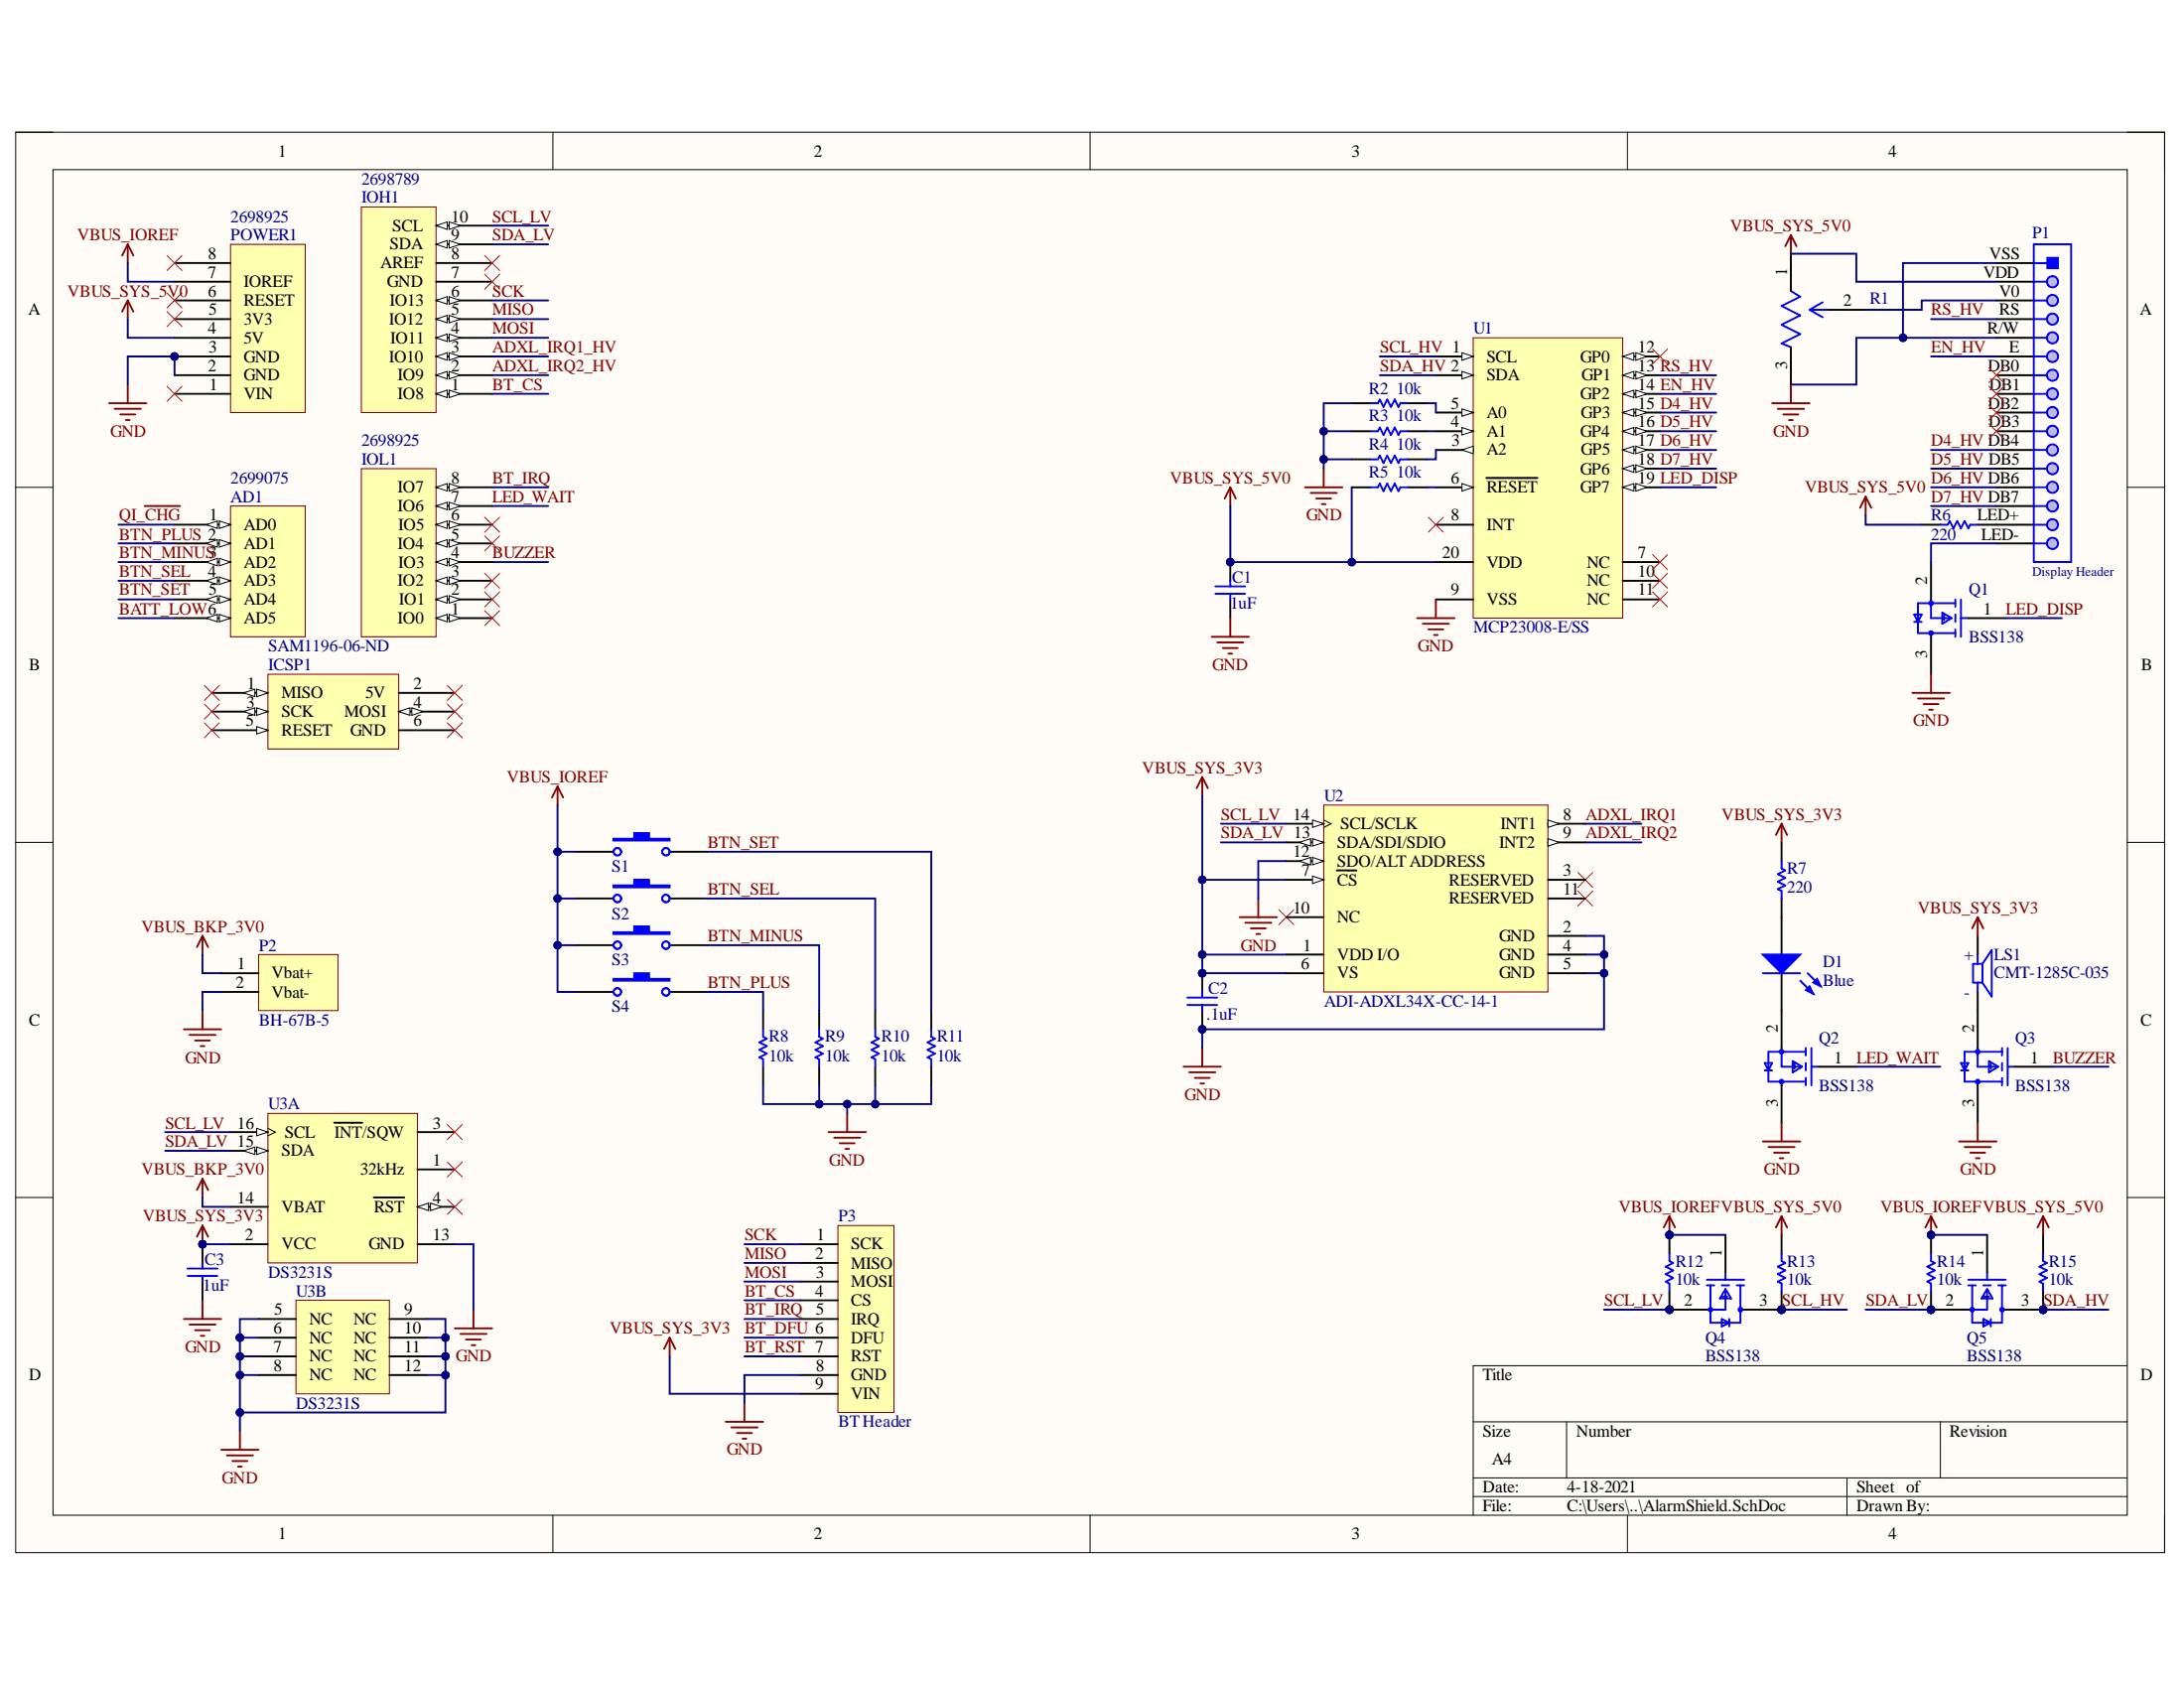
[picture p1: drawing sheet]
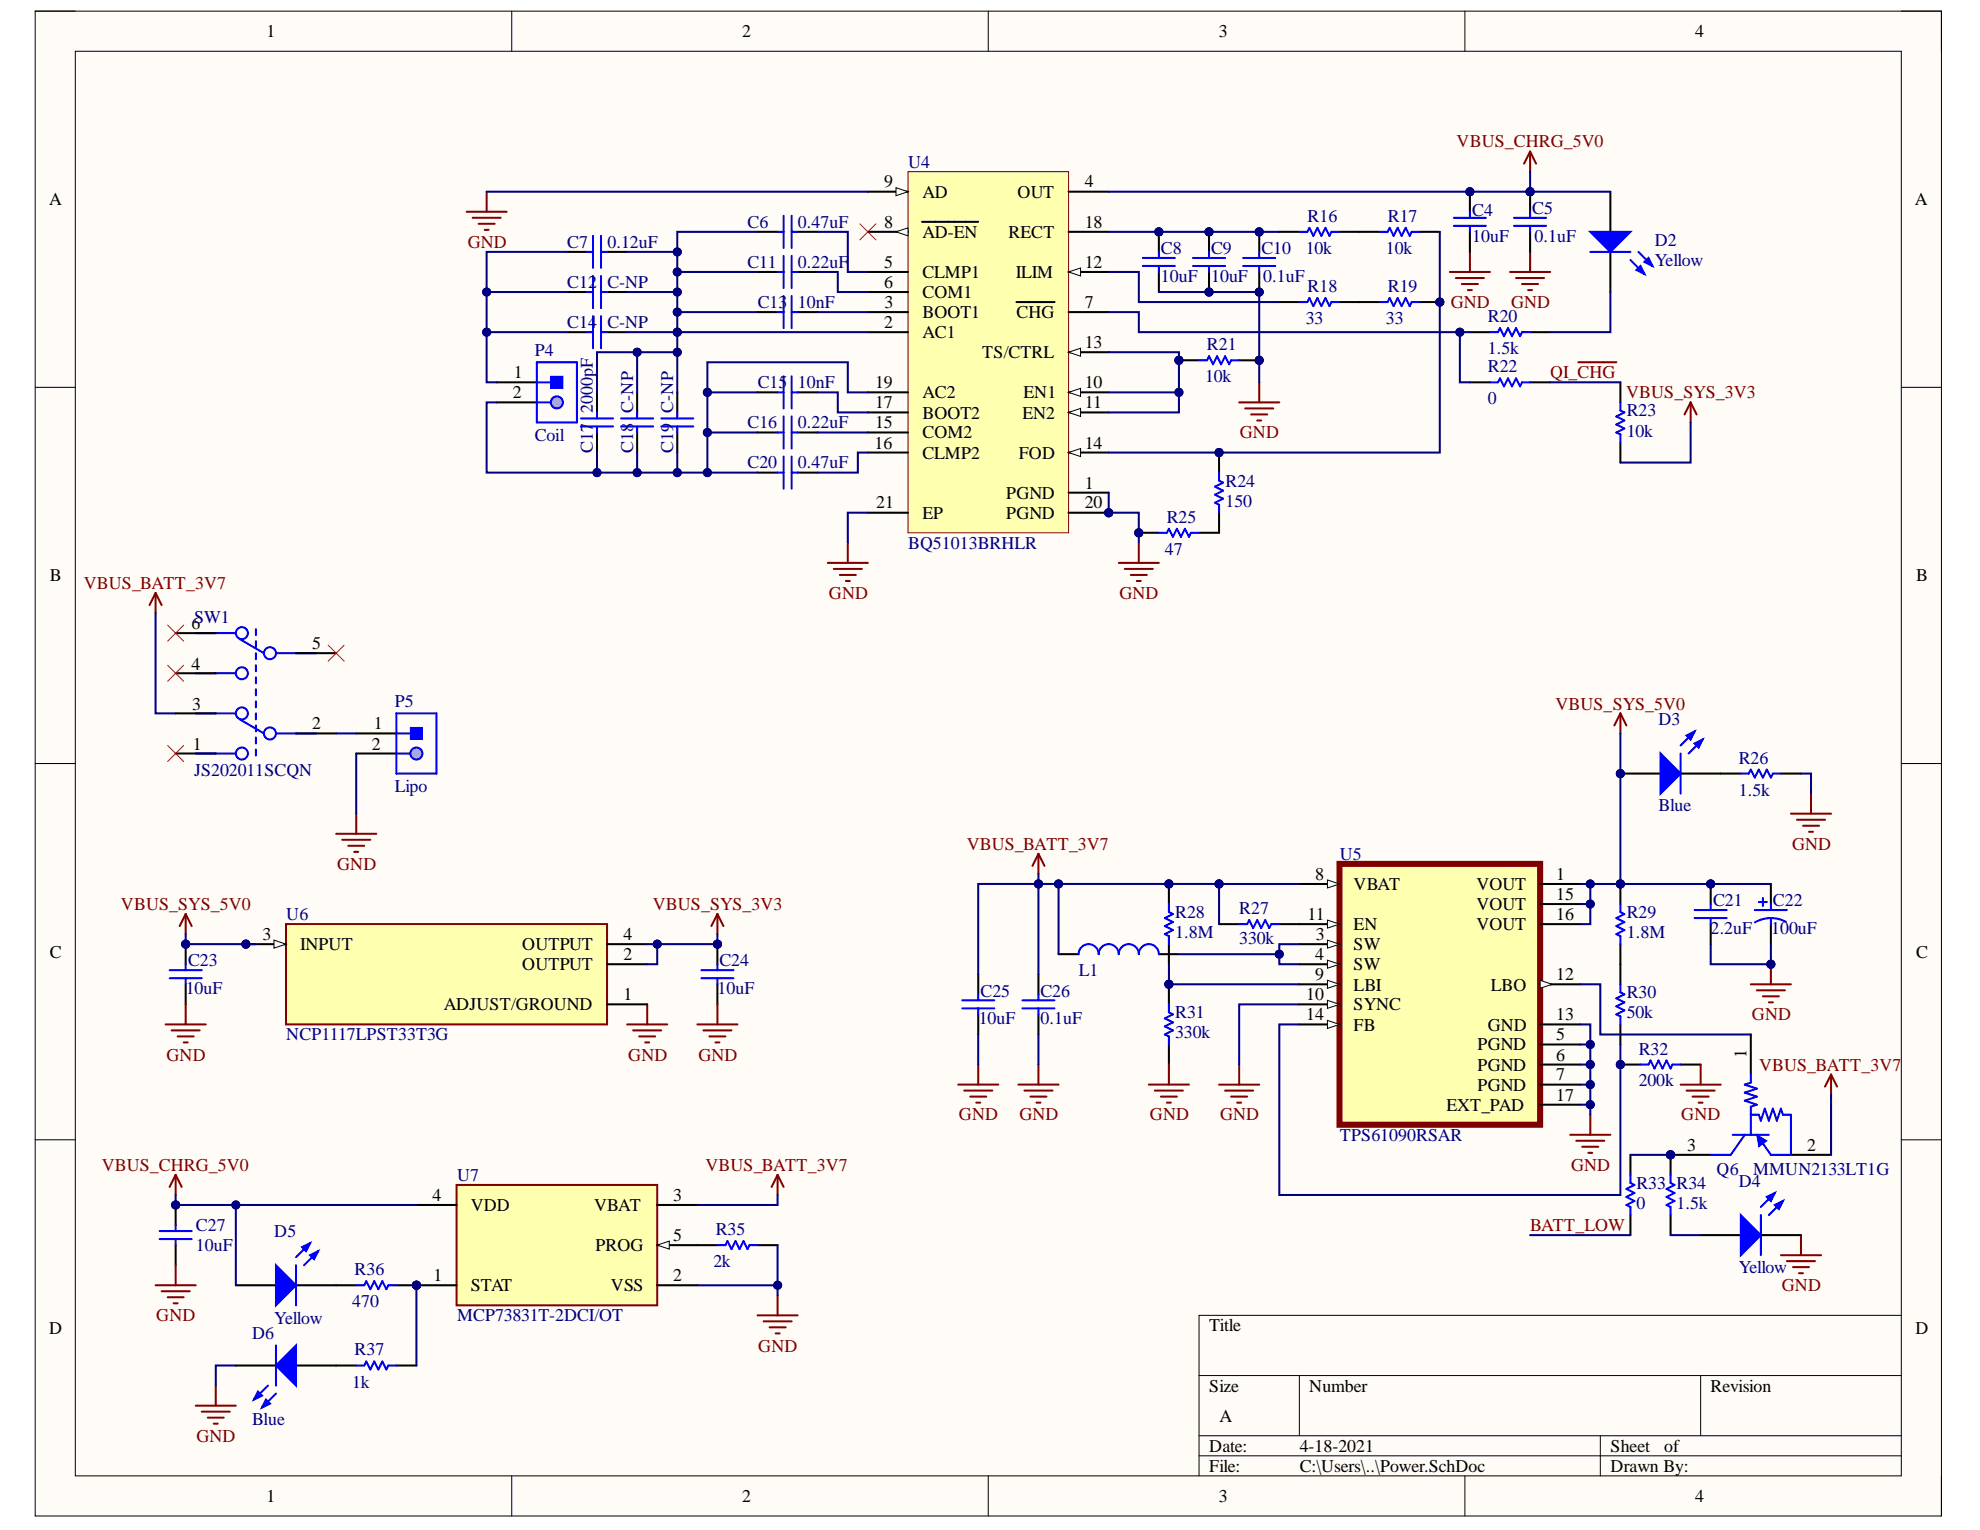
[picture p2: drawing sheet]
# Altium project AlarmShield.PrjPcb
2 sheets, 100 parts. Net scope: global (net labels, ports and power ports of the same name join across sheets).
Board file: AlarmShield.PcbDoc
Sheets:
  AlarmShield.SchDoc
  Power.SchDoc

## Sheet AlarmShield.SchDoc
size A4

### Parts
AD1  Supplier Part Number 4: 2699075  [Header 6x1 8.5mm]  (hidden comment: AD)
C1  1uF  [0805]
C2  .1uF  [0805]
C3  1uF  [0805]
D1  Blue  [1206_A_LED]
ICSP1  Supplier Part Number 5: SAM1196-06-ND  [ICSP]  (hidden comment: ICSP)
IOH1  Supplier Part Number 3: 2698789  [Header 10x1 8.5mm]  (hidden comment: IOH)
IOL1  Supplier Part Number 4: 2698925  [Header 8x1 8.5mm]  (hidden comment: IOL)
LS1  CMT-1285C-035  [CUI_CMT-1285C-035]
P1  Display Header  [61301611121]
P2  BH-67B-5  [PCBComponent_1]
P3  BT Header  [HDR1X9]
POWER1  Supplier Part Number 4: 2698925  [Header 8x1 8.5mm]  (hidden comment: POWER_UNO)
Q1  BSS138  [FP-318-08-IPC_B]
Q2  BSS138  [FP-318-08-IPC_B]
Q3  BSS138  [FP-318-08-IPC_B]
Q4  BSS138  [FP-318-08-IPC_B]
Q5  BSS138  [FP-318-08-IPC_B]
R1  100k  [FP-3386T-MFG]  (value not drawn)
R2  10k  [0805_RES_HD]
R3  10k  [0805_RES_HD]
R4  10k  [0805_RES_HD]
R5  10k  [0805_RES_HD]
R6  220  [0805_RES_HD]
R7  220  [0805_RES_HD]
R8  10k  [0805_RES_HD]
R9  10k  [0805_RES_HD]
R10  10k  [0805_RES_HD]
R11  10k  [0805_RES_HD]
R12  10k  [0805_RES_HD]
R13  10k  [0805_RES_HD]
R14  10k  [0805_RES_HD]
R15  10k  [0805_RES_HD]
S1  KSC221J  [ITT Cannon KSC2 Series]  (value not drawn)
S2  KSC221J  [ITT Cannon KSC2 Series]  (value not drawn)
S3  KSC221J  [ITT Cannon KSC2 Series]  (value not drawn)
S4  KSC221J  [ITT Cannon KSC2 Series]  (value not drawn)
U1  MCP23008-E/SS  [SSOP-SS20_N]
U2  ADI-ADXL34X-CC-14-1  [ADXL]
U3  DS3231S  [W16-H2_L]  (parts A,B of 2)

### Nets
GND: C1.2 C2.2 C3.2 P1.R/W P1.VSS P2.2(Vbat-) P3.8(GND) POWER1.2(GND) POWER1.3(GND) Q1.3(D) Q2.3(D) Q3.3(D) R1.3(CW) R2.2 R3.2 R4.2 R8.1 R9.1 R10.1 R11.1 U1.9(VSS) U2.2(GND) U2.4(GND) U2.5(GND) U2.12(SDO/ALT_ADDRESS) U3.5(NC) U3.6(NC) U3.7(NC) U3.8(NC) U3.9(NC) U3.10(NC) U3.11(NC) U3.12(NC) U3.13(GND)
VBUS_BKP_3V0: P2.1(Vbat+) U3.14(VBAT)
VBUS_IOREF: POWER1.7(IOREF) Q4.1(G) Q5.1(G) R12.1 R14.1 S1.1 S2.1 S3.1 S4.1
VBUS_SYS_3V3: C2.1 C3.1 LS1.P P3.9(VIN) R7.2 U2.1(VDD_I/O) U2.6(VS) U2.7(~{CS}) U3.2(VCC)
VBUS_SYS_5V0: C1.1 P1.VDD POWER1.4(5V) R1.1(CCW) R5.2 R6.1 R13.1 R15.1 U1.20(VDD)
ADXL_IRQ1: U2.8(INT1)
ADXL_IRQ1_HV: IOH1.3(IO10)
ADXL_IRQ2: U2.9(INT2)
ADXL_IRQ2_HV: IOH1.2(IO9)
BATT_LOW: AD1.6(AD5)
BT_CS: IOH1.1(IO8) P3.4(CS)
BT_DFU: P3.6(DFU)
BT_IRQ: IOL1.8(IO7) P3.5(IRQ)
BT_RST: P3.7(RST)
BTN_MINUS: AD1.3(AD2) R9.2 S3.2
BTN_PLUS: AD1.2(AD1) R8.2 S4.2
BTN_SEL: AD1.4(AD3) R10.2 S2.2
BTN_SET: AD1.5(AD4) R11.2 S1.2
BUZZER: IOL1.4(IO3) Q3.1(G)
D4_HV: P1.DB4 U1.15(GP3)
D5_HV: P1.DB5 U1.16(GP4)
D6_HV: P1.DB6 U1.17(GP5)
D7_HV: P1.DB7 U1.18(GP6)
EN_HV: P1.E U1.14(GP2)
LED_DISP: Q1.1(G) U1.19(GP7)
LED_WAIT: IOL1.7(IO6) Q2.1(G)
MISO: IOH1.5(IO12) P3.2(MISO)
MOSI: IOH1.4(IO11) P3.3(MOSI)
QI_~{CHG}: AD1.1(AD0)
RS_HV: P1.RS U1.13(GP1)
SCK: IOH1.6(IO13) P3.1(SCK)
SCL_HV: Q4.3(D) R13.2 U1.1(SCL)
SCL_LV: IOH1.10(SCL) Q4.2(S) R12.2 U2.14(SCL/SCLK) U3.16(SCL)
SDA_HV: Q5.3(D) R15.2 U1.2(SDA)
SDA_LV: IOH1.9(SDA) Q5.2(S) R14.2 U2.13(SDA/SDI/SDIO) U3.15(SDA)
NetD1_1: D1.1(K) Q2.2(S)
NetD1_2: D1.2(A) R7.1
NetLS1_N: LS1.N Q3.2(S)
NetP1_LED+: P1.LED+ R6.2
NetP1_LED-: P1.LED- Q1.2(S)
NetP1_V0: P1.V0 R1.2(WIPER)
NetR2_1: R2.1 U1.5(A0)
NetR3_1: R3.1 U1.4(A1)
NetR4_1: R4.1 U1.3(A2)
NetR5_1: R5.1 U1.6(~{RESET})

Not connected (* = marked no-connect by the designer): ICSP1 1(MISO)* 2(5V)* 3(SCK)* 4(MOSI)* 5(RESET)* 6(GND)*; IOH1 7(GND)* 8(AREF)*; IOL1 1(IO0)* 2(IO1)* 3(IO2)* 5(IO4)* 6(IO5)*; P1 DB0(7)* DB1(8)* DB2(9)* DB3(10)*; POWER1 1(VIN)* 5(3V3)* 6(RESET)* 8*; U1 7(NC)* 8(INT)* 10(NC)* 11(NC)* 12(GP0)*; U2 3(RESERVED)* 10(NC)* 11(RESERVED)*; U3 1(32kHz)* 3(~{INT}/SQW)* 4(~{RST})*

## Sheet Power.SchDoc
size A

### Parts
C4  10uF  [0603]
C5  0.1uF  [0603]
C6  0.47uF  [0603]
C7  0.12uF  [0603]
C8  10uF  [0603]
C9  10uF  [0603]
C10  0.1uF  [0603]
C11  0.22uF  [0603]
C12  C-NP  [0603]
C13  10nF  [0603]
C14  C-NP  [0603]
C15  10nF  [0603]
C16  0.22uF  [0603]
C17  2000pF  [0603]
C18  C-NP  [0603]
C19  C-NP  [0603]
C20  0.47uF  [0603]
C21  2.2uF  [0805]
C22  100uF  [PNSC-FP-V-C_V]
C23  10uF  [0805]
C24  10uF  [0805]
C25  10uF  [0805]
C26  0.1uF  [0805]
C27  10uF  [0805]
D2  Yellow  [1206_A_LED]
D3  Blue  [1206_A_LED]
D4  Yellow  [1206_A_LED]
D5  Yellow  [1206_A_LED]
D6  Blue  [1206_A_LED]
L1  MSS6132-472MLB  [COILCRAFT MSS6132 SERIES]  (value not drawn)
P4  Coil  [JST-S2B-PH-K-S_V]
P5  Lipo  [JST-S2B-PH-K-S_V]
Q6  MMUN2133LT1G  [ONSC-SOT-23-3-318-08_V]
R16  10k  [0603_RES_HD]
R17  10k  [0603_RES_HD]
R18  33  [0603_RES_HD]
R19  33  [0603_RES_HD]
R20  1.5k  [0603_RES_HD]
R21  10k  [0603_RES_HD]
R22  0  [0603_RES_HD]
R23  10k  [0603_RES_HD]
R24  150  [0603_RES_HD]
R25  47  [0603_RES_HD]
R26  1.5k  [0805_RES_HD]
R27  330k  [0805_RES_HD]
R28  1.8M  [0805_RES_HD]
R29  1.8M  [0805_RES_HD]
R30  50k  [0805_RES_HD]
R31  330k  [0805_RES_HD]
R32  200k  [0805_RES_HD]
R33  0  [0805_RES_HD]
R34  1.5k  [0805_RES_HD]
R35  2k  [0805_RES_HD]
R36  470  [0805_RES_HD]
R37  1k  [0805_RES_HD]
SW1  JS202011SCQN  [FP-JS202011SCQN-MFG]
U4  BQ51013BRHLR  [RHL0020A_V]
U5  TPS61090RSAR  [QFN65P400X400X100-17N]
U6  NCP1117LPST33T3G  [FP-318H-MFG]
U7  MCP73831T-2DCI/OT  [FP-C04-091-OT-IPC_B]

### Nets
GND: C4.1 C5.1 C8.1 C9.1 C10.1 C21.2 C22.2 C23.2 C24.2 C25.2 C26.2 C27.2 D4.1(K) D6.1(K) P5.2 R21.2 R25.1 R26.1 R31.1 R32.2 R35.2 U4.1(PGND) U4.9(AD) U4.20(PGND) U4.21(EP) U5.5(PGND) U5.6(PGND) U5.7(PGND) U5.10(SYNC) U5.13(GND) U5.17(EXT_PAD) U6.1(ADJUST/GROUND) U7.2(VSS)
VBUS_BATT_3V7: C25.1 C26.1 L1.1 Q6.2(E) R27.1 R28.2 SW1.3 U5.8(VBAT) U7.3(VBAT)
VBUS_CHRG_5V0: C4.2 C5.2 C27.1 D2.2(A) D5.2(A) U4.4(OUT) U7.4(VDD)
VBUS_SYS_3V3: C24.1 R23.1 U6.2(OUTPUT) U6.4(OUTPUT)
VBUS_SYS_5V0: C21.1 C22.1 C23.1 D3.2(A) R29.2 U5.1(VOUT) U5.15(VOUT) U5.16(VOUT) U6.3(INPUT)
BATT_LOW: R33.1
QI_~{CHG}: R22.1 R23.2
NetC6_1: C6.1 U4.5(CLMP1)
NetC6_2: C6.2 C7.1 C11.2 C12.1 C13.2 C14.1 C17.1 C18.1 C19.1 U4.2(AC1)
NetC7_2: C7.2 C12.2 C14.2 P4.1
NetC8_2: C8.2 C9.2 C10.2 R16.1 U4.18(RECT)
NetC11_1: C11.1 U4.6(COM1)
NetC13_1: C13.1 U4.3(BOOT1)
NetC15_1: C15.1 U4.17(BOOT2)
NetC15_2: C15.2 C16.2 C17.2 C18.2 C19.2 C20.2 P4.2 U4.19(AC2)
NetC16_1: C16.1 U4.15(COM2)
NetC20_1: C20.1 U4.16(CLMP2)
NetD2_1: D2.1(K) R20.1
NetD3_1: D3.1(K) R26.2
NetD4_2: D4.2(A) R34.1
NetD5_1: D5.1(K) R36.1
NetD6_2: D6.2(A) R37.1
NetL1_2: L1.2 U5.3(SW) U5.4(SW)
NetP5_1: P5.1 SW1.2
NetQ6_1: Q6.1(B) U5.12(LBO)
NetQ6_3: Q6.3(C) R33.2 R34.2
NetR16_2: R16.2 R17.1
NetR17_2: R17.2 R19.2 R24.2 U4.14(FOD)
NetR18_1: R18.1 U4.12(ILIM)
NetR18_2: R18.2 R19.1
NetR20_2: R20.2 R22.2 U4.7(~{CHG})
NetR21_1: R21.1 U4.10(EN1) U4.11(EN2) U4.13(TS/CTRL)
NetR24_1: R24.1 R25.2
NetR27_2: R27.2 U5.11(EN)
NetR28_1: R28.1 R31.2 U5.9(LBI)
NetR29_1: R29.1 R30.1
NetR30_2: R30.2 R32.1 U5.14(FB)
NetR35_1: R35.1 U7.5(PROG)
NetR36_2: R36.2 R37.2 U7.1(STAT)

Not connected (* = marked no-connect by the designer): SW1 1* 4* 5* 6*; U4 8(~{AD-EN})*

## Nets that join several sheets
GND: AlarmShield (34 pins), Power (33 pins)
VBUS_SYS_3V3: AlarmShield (9 pins), Power (C24.1 R23.1 U6.2 U6.4)
VBUS_SYS_5V0: AlarmShield (9 pins), Power (9 pins)
BATT_LOW: AlarmShield (AD1.6), Power (R33.1)
QI_~{CHG}: AlarmShield (AD1.1), Power (R22.1 R23.2)
